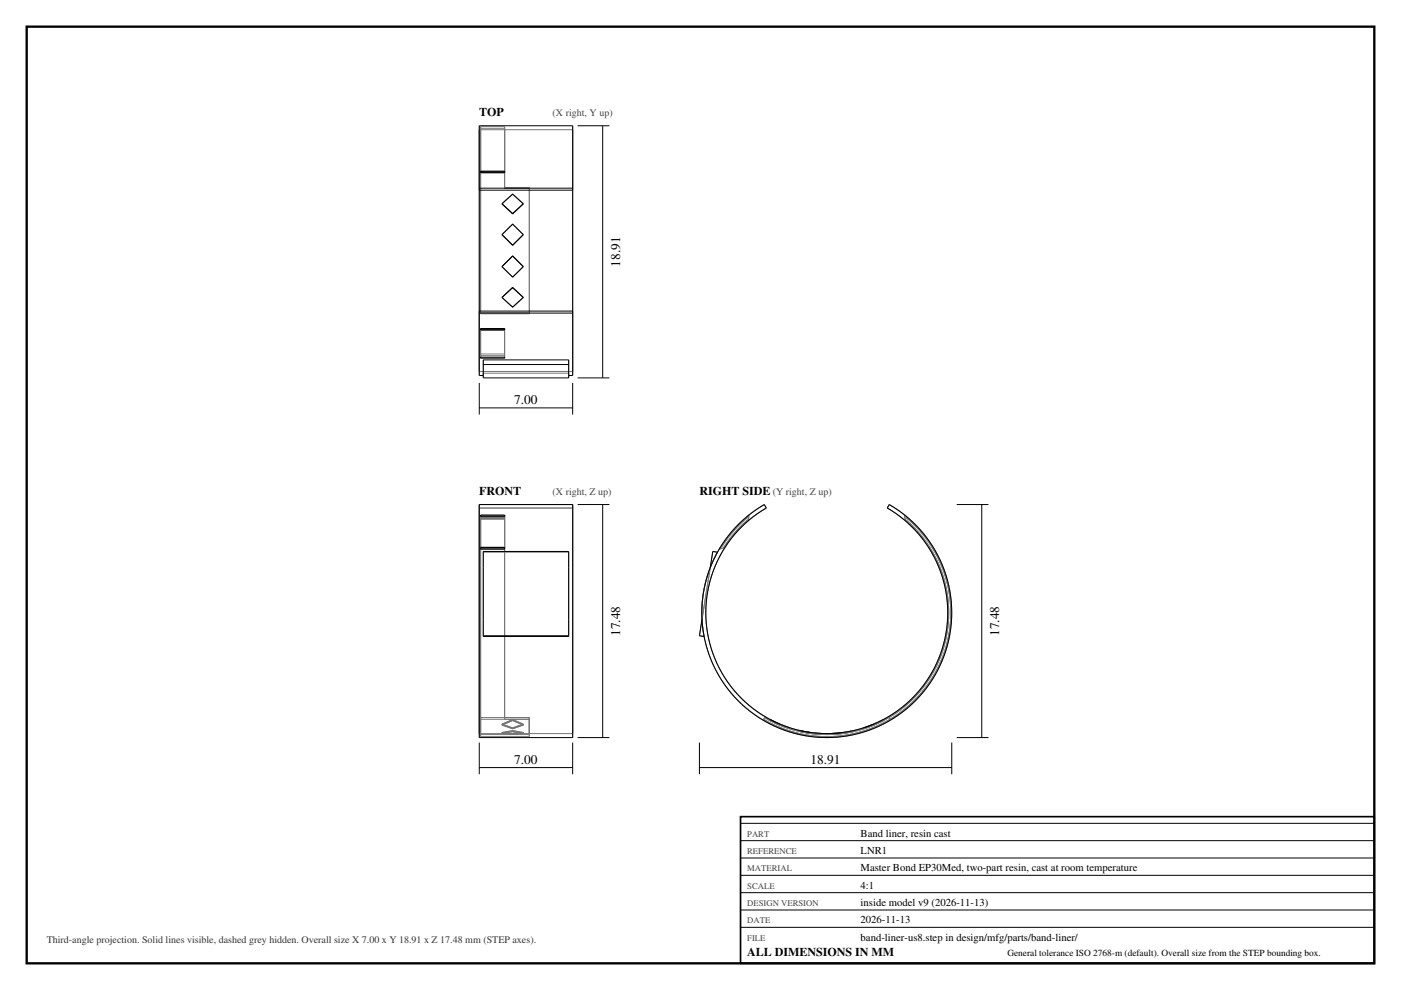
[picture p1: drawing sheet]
<svg xmlns="http://www.w3.org/2000/svg" width="420mm" height="297mm" viewBox="0 0 420 297" stroke-linecap="round" stroke-linejoin="round" font-family="sans-serif">
<path d="M8 8h404v281h-404z" fill="none" stroke="#000" stroke-width=".7" stroke-linecap="butt"/>
<g fill="none" stroke="#777" stroke-width=".3">
<path d="M143.7 37.7v75M144.1 38.6v55.2M144.1 38.6v12.8M144.1 38v56.1M144.1 38v13.4M144.1 38.6h7.2M144.1 38h7.2M151.3 38.6v12.8M151.3 38.6v17.9M151.3 38v13.4M151.3 38v18.2M171.7 37.7v75"/>
<path d="M143.7 57.1v-18.2h28v18.2M144.1 51.6v.2h7.2v-.2M144.1 51.4h7.2M151.3 56.2v.3M151.3 56.5h7.4M151.3 56.2h7.4M158.7 56.5v37.3M158.7 56.2v.3M158.7 56.2v37.9M150.5 70.4h.1M150.5 70.4l3.2-3.2 3.2 3.2M150.5 61.1h.1"/>
<path d="M150.5 61.1l3.2-2.9 3.2 2.9M150.5 61.1v.1M150.5 80l3.2 3.2 3.2-3.2M156.9 70.4h.1M156.9 61.1h.1M156.9 61.1v.1M143.7 93.3v18.2h28v-18.2M144.1 93.8v.3M144.1 98.6h7.2v.2v-.2h-7.2v.2zM144.1 99v7.2M144.1 99v7.7M144.1 99h7.2"/>
<path d="M144.1 93.8h14.6M144.1 94.1h14.6M150.5 89.3l3.2 2.9 3.2-2.9M150.5 89.2v.1M150.5 89.3h.1M151.3 99v7.2M151.3 99v7.7M156.9 89.3h.1M156.9 89.2v.1M158.7 93.8v.3M144.1 106.2v1v-.5M144.1 106.2h7.2"/>
<path d="M144.1 106.7h7.2M144.9 112h25.6M144.9 112v.6M144.9 112.6v.1M144.9 108v4.6M144.9 112v1.4M151.3 106.2v1v-.5M170.5 112v.6M170.5 108v4.6M170.5 112.6v.1M170.5 112v1.4M143.7 152.4h28"/>
<path d="M143.7 152.4v67.7h28v-67.7M143.7 151.4v69.9M143.7 151.4v1M143.7 151.4h28M144.1 154.5h7.2M144.1 154.5v.4M144.1 154.9h7.2M144.1 155.5h7.2M144.1 154.5v1M144.1 155.3h7.2M144.1 154.9v.4M144.1 155.5v.2"/>
<path d="M144.1 155.7v64.7M144.1 155.3v65.7M144.1 155.7v8.6v-.2M144.1 154.9v.6M144.1 155.3v8.8M144.1 155.7h7.2M151.3 154.5v.4M151.3 154.5v1M151.3 155.5v.2M151.3 155.7v59.6M151.3 155.3v60.5M151.3 154.9v.4"/>
<path d="M151.3 155.7v8.6v-.2M151.3 154.9v.6M151.3 155.3v8.8M171.7 151.4v1M171.7 151.4v69.9M221.4 157.3l3.6-3.2 4.1-2.7 .6 1a36.3 36.3 0 0 0-9.6 54.7 36.3 36.3 0 0 0 55.5 0 36.3 36.3 0 0 0-9.6-54.7l.6-1a37.5 37.5 0 0 1 11.9 53.9 37.5 37.5 0 0 1-54.7 7.2 37.5 37.5 0 0 1-2.4-55.2zM224 154.9l.5-.4v.5a2.23 2.23 0 0 1-1.4 1.9 36.5 36.5 0 0 0-6.3 7.5l-1.2 .4 .3-.5 .4-.2a44.5 44.5 0 0 1 7.7-9zM271.3 155.7a36.6 36.6 0 0 1-4.8 59.6M271.3 155.7a36.6 36.6 0 0 1 6.4 49.2 36.6 36.6 0 0 1-48.5 10.4M271.7 155.3v-.4l-.5-.4v1h.3l-.2 .2M271.7 155.3a37.2 37.2 0 0 1-4.9 60.5M271.7 155.3a37.2 37.2 0 0 1 6.5 50 37.2 37.2 0 0 1-49.3 10.5"/>
<path d="M144.1 164.4v.4M144.1 164.1h7.2M144.9 165.7v25.2M144.9 165.7h25.6M144.9 165.4v.3M151.3 164.4v.4M170.5 165.7v25.2M170.5 165.4v.3M212.9 170.3a37.4 37.4 0 0 0-2.5 15.6M212.9 170.3l-2.5 15.6M213.7 165.4l1.4 .3-2.2 4.6zM210.4 185.9l.7 5-1.4-.2z"/>
<path d="M144.1 215.3v5.1M144.1 215.3v.5M144.1 215.8v5.2M144.1 215.3h14.6M144.1 215.8h14.6M150.5 219.8l3.2 .2 3.2-.2M150.5 219.8l3.2-.6 3.2 .6M150.5 217.3l3.2 1.1 3.2-1.1M150.5 217.3l3.2-1.4 3.2 1.4M150.5 217.5l3.2 1.1 3.2-1.1M150.5 217.5l3.2-1.4 3.2 1.4M150.5 219.8v.2"/>
<path d="M150.5 217.3v.2M151.3 215.3v.5M151.3 215.3h7.4M151.3 215.8h7.4M156.9 219.8v.2M156.9 217.3v.2M158.7 215.3v5.1h-14.6M158.7 215.3v.5M158.7 215.8v5.2h-14.6M228.9 215.8a37.2 37.2 0 0 0 37.9 0M229.2 215.3l-.3 .5M229.2 215.3a36.6 36.6 0 0 0 37.3 0"/>
<path d="M230.8 216.1l.1-.2 5.9 2.5M230.8 216.1l5.9 2.5M233.8 217.3l3 1.1M236.8 218.4l-.1 .2M239.9 219.5v-.3l6.4 .8M239.9 219.5l6.3 .8M243.1 219.8l3.2 .2M255.8 219.2l-6.3 .8v.3M255.8 219.2l-3.2 .6M255.8 219.2v.3M255.8 219.5l-6.3 .8M264.8 215.9l-5.9 2.5 .1 .2"/>
<path d="M264.8 215.9l-2.9 1.4M264.8 215.9l.1 .2M264.9 216.1l-5.9 2.5M266.5 215.3l.3 .5M150.5 220l3.2 .3 3.2-.3M150.5 220l3.2-.5 3.2 .5M246.3 220l-.1 .3"/>
</g>
<g fill="none" stroke="#000" stroke-width=".3">
<path d="M173.2 37.7h9.5M180.7 37.7v75.7M143.7 57.1h28M143.7 57.1v36.2M143.7 56.5v-18.8h28v18.8M143.7 56.5v.6M143.7 56.5h28M144.1 51.4v.4h7.2v-.4M144.1 51.4h7.2M144.1 51.4v.2h7.2v-.2M171.7 57.1v36.2M171.7 56.5v.6"/>
<path d="M150.5 70.4l3.2 3.2 3.2-3.2M150.5 70.4l3.2-3.1 3.2 3.1M150.5 61.2l3.2-2.9 3.2 2.9-3.2 3zM150.5 80l3.2-3.2 3.2 3.2-3.2 3.1zM150.5 61.1l3.2 3 3.2-3M143.7 93.3h28M143.7 93.9v18.8h1.2M143.7 93.3v.6M143.7 93.9h28M144.1 99h7.2M144.1 99v-.4h7.2v.4M144.1 99v-.2h7.2v.2"/>
<path d="M150.5 89.2l3.2-3 3.2 3-3.2 2.9zM150.5 89.3l3.2-3 3.2 3M171.7 93.3v.6M171.7 93.9v18.8h-1.2M143.7 114.9v9.5M144.1 107.2h7.2v.3h-7.2zM144.9 109.4v3.3M144.9 109.4v-1.4h25.6v1.4M144.9 112.7v.7h25.6v-.7M144.9 109.4h25.6M170.5 109.4v3.3M171.7 114.9v9.5"/>
<path d="M173.2 113.4h9.5M143.7 122.4h28M143.7 151.4h28v69.9h-28zM144.1 154.5h7.2v.4h-7.2zM173.2 151.4h9.5M180.7 151.4v69.9M221.4 157.3l3.6-3.2 4.1-2.7 .6 1a36.3 36.3 0 0 0-9.6 54.7 36.3 36.3 0 0 0 55.5 0 36.3 36.3 0 0 0-9.6-54.7l.6-1a37.5 37.5 0 0 1 11.9 53.9 37.5 37.5 0 0 1-54.7 7.2 37.5 37.5 0 0 1-2.4-55.2zM286.8 151.4h9.5M294.3 151.4v69.9M144.1 164.3v.5h7.2v-.5M144.1 164.3h7.2M144.1 164.3v.1h7.2v-.1"/>
<path d="M215.1 165.7l-1.4-.3-.8 4.9M144.9 190.7v.2h25.6v-.2M144.9 190.7v-25.3h25.6v25.3M144.9 190.7h25.6M210.4 185.9l-.7 4.8 1.4 .2M230.9 215.9l2.9 1.4M239.9 219.2l3.2 .6M252.6 219.8l-3.1 .2M261.9 217.3l-3 1.1M143.7 222.8v9.5M143.7 230.3h28M171.7 222.8v9.5"/>
<path d="M173.2 221.3h9.5M209.7 230.3h75.6M209.7 222.8v9.5M285.3 222.8v9.5M286.8 221.3h9.5M222 247h190M222 252.2h190M222 257.4h190M222 262.6h190M222 267.8h190M222 273h190M222 278.2h190"/>
</g>
<path d="M222 245h190v44h-190z" fill="none" stroke="#000" stroke-width=".5"/>
<g font-size="4">
<text x="185.9" y="80" transform="rotate(-90 185.9 80)">18.91</text>
<text x="154.2" y="121.2">7.00</text>
<text x="185.9" y="190.8" transform="rotate(-90 185.9 190.8)">17.48</text>
<text x="299.5" y="190.8" transform="rotate(-90 299.5 190.8)">17.48</text>
<text x="154.2" y="229.1">7.00</text>
<text x="243" y="229.1">18.91</text>
</g>
<g font-size="3.6">
<text x="143.7" y="34.7">TOP</text>
<text x="143.7" y="148.4">FRONT</text>
<text x="209.7" y="148.4">RIGHT SIDE</text>
<text x="224" y="286.8">ALL DIMENSIONS IN MM</text>
</g>
<g font-size="3.2">
<text x="258" y="251">Band liner, resin cast</text>
<text x="258" y="256.2">LNR1</text>
<text x="258" y="261.4">Master Bond EP30Med, two-part resin, cast at room temperature</text>
<text x="258" y="266.6">4:1</text>
<text x="258" y="271.8">inside model v9 (2026-11-13)</text>
<text x="258" y="277">2026-11-13</text>
<text x="258" y="282.2">band-liner-us8.step in design/mfg/parts/band-liner/</text>
</g>
<g font-size="3" fill="#444">
<text x="165.7" y="34.7">(X right, Y up)</text>
<text x="165.7" y="148.4">(X right, Z up)</text>
<text x="231.7" y="148.4">(Y right, Z up)</text>
</g>
<text font-size="3" fill="#333" x="14" y="283">Third-angle projection. Solid lines visible, dashed grey hidden. Overall size X 7.00 x Y 18.91 x Z 17.48 mm (STEP axes).</text>
<text font-size="2.8" x="302" y="286.8">General tolerance ISO 2768-m (default). Overall size from the STEP bounding box.</text>
<g font-size="2.6" fill="#444">
<text x="224" y="251">PART</text>
<text x="224" y="256.2">REFERENCE</text>
<text x="224" y="261.4">MATERIAL</text>
<text x="224" y="266.6">SCALE</text>
<text x="224" y="271.8">DESIGN VERSION</text>
<text x="224" y="277">DATE</text>
<text x="224" y="282.2">FILE</text>
</g>
</svg>
